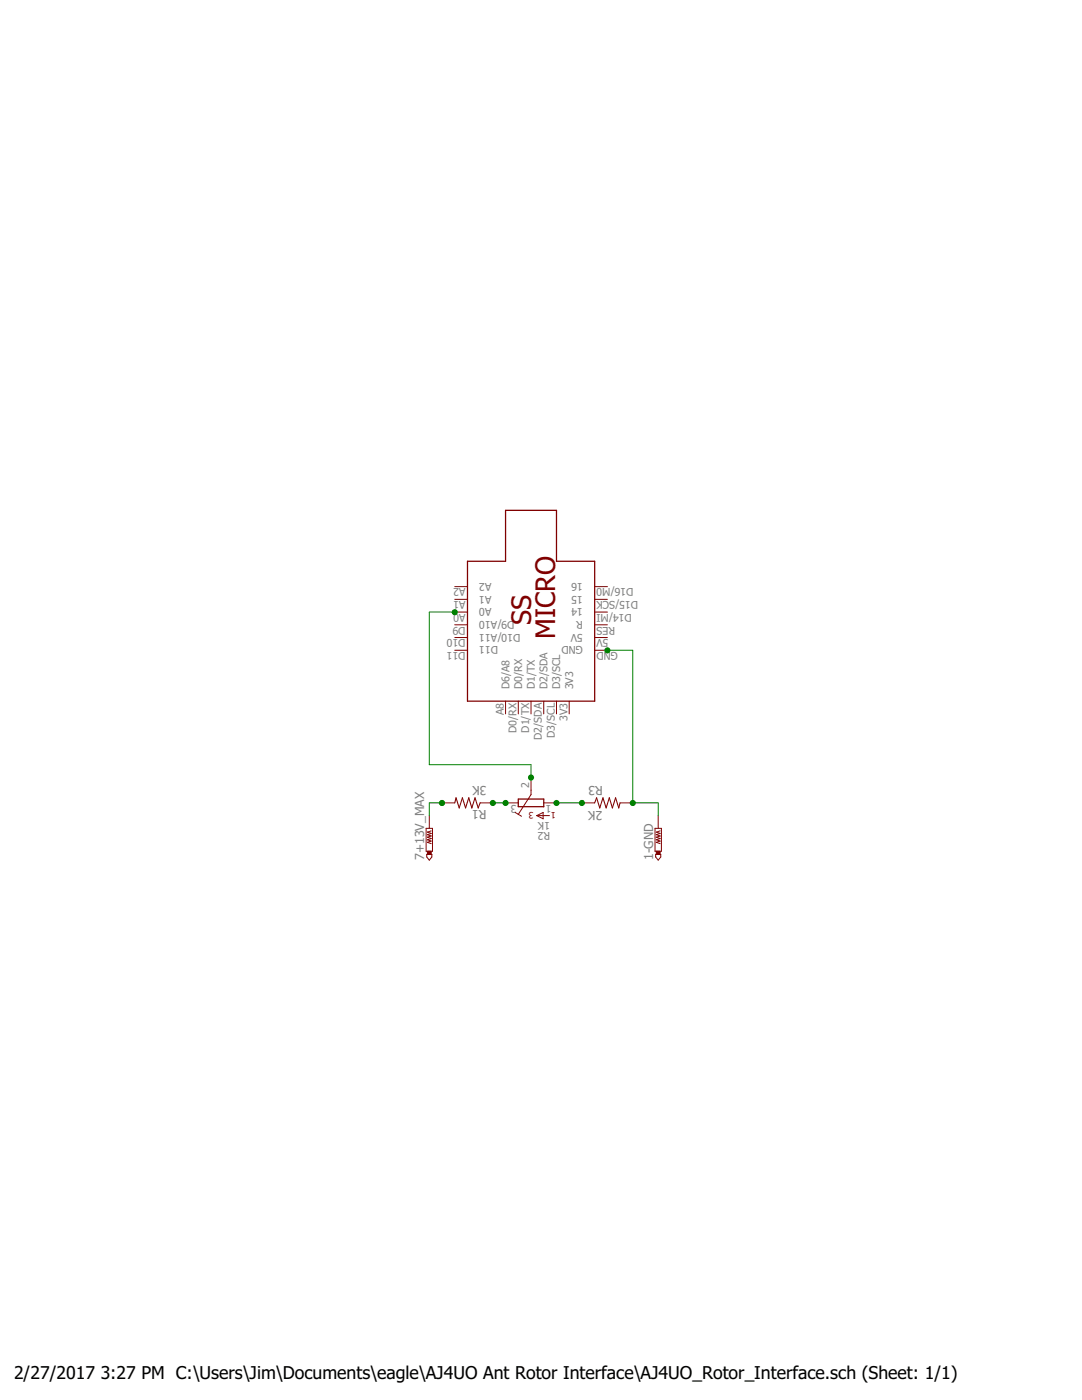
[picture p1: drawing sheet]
<svg xmlns="http://www.w3.org/2000/svg" width="216mm" height="279mm" viewBox="0 0 216 279" stroke-linecap="round" stroke-linejoin="round" font-family="sans-serif">
<g fill="none" stroke="#800000" stroke-width=".2">
<path d="M90.7 119.6h2.6M90.7 117.1h2.6M118.7 119.6h2.5M118.7 117.1h2.5M90.7 129.8h2.6M90.7 127.2h2.6M90.7 122.2h2.6M90.7 124.7h2.6M100.9 139.9v2.6M103.4 139.9v2.6M106 139.9v2.6M108.5 139.9v2.6"/>
<path d="M111 139.9v2.6M113.6 139.9v2.6M118.7 129.8h2.5M118.7 127.2h2.5M118.7 122.2h2.5M118.7 124.7h2.5M106 155.2v3.4l-2.6 3.9M85 165.3h1.3v4.6h-1.3zM85.2 170.5h1v.5l-.5 .7-.5-.7zM85.7 162.8v2.5M86 165.8l-.7 .3 .7 .2-.7 .3 .7 .2-.7 .3 .7 .2-.7 .3 .7 .3-.7 .2 .7 .3M88.2 160.2h2.5"/>
<path d="M95.8 160.2h2.5M100.9 160.2h2.5M102.8 162.1l1.3 .8M107.1 162.8h2.5M107.1 162.8l1.3-.7v1.3zM108.5 160.2h2.5M116.1 160.2h2.6M123.7 160.2h2.6M130.7 165.3h1.3v4.6h-1.3zM130.8 170.5h1v.5l-.5 .7-.5-.7zM131.3 162.8v2.5M131.7 165.8l-.7 .3 .7 .2-.7 .3 .7 .2-.7 .3 .7 .2-.7 .3 .7 .3-.7 .2 .7 .3"/>
</g>
<path d="M100.9 101.9h10.1v10.1h7.7v27.9h-25.4v-27.9h7.6zM103.4 159.5h5.1v1.5h-5.1z" fill="none" stroke="#800000" stroke-width=".25"/>
<path d="M90.7 160.2l.3-1 .6 2 .7-2 .6 2 .6-2 .6 2 .7-2 .6 2 .4-1M118.7 160.2l.3-1 .7 2 .6-2 .6 2 .7-2 .6 2 .6-2 .7 2 .2-1" fill="none" stroke="#800000" stroke-width=".21"/>
<g fill="#800000" stroke="#800000" stroke-width=".2">
<path d="M131 169.9h.7v.6h-.7z"/>
<path d="M85.3 169.9h.7v.6h-.7z"/>
</g>
<path d="M90.7 122.2h-5v30.4h20.3v2.6M121.2 129.8h5.1v30.4h5v2.6M88.2 160.2h-2.5v2.6M98.3 160.2h2.6M111 160.2h5.1" fill="none" stroke="#008000" stroke-width=".2"/>
<g fill="#008000" stroke="#008000" stroke-width=".2">
<circle cx="121.2" cy="129.8" r=".51"/>
<circle cx="126.3" cy="160.3" r=".51"/>
<circle cx="111" cy="160.3" r=".51"/>
<circle cx="116.1" cy="160.3" r=".51"/>
<circle cx="98.3" cy="160.3" r=".51"/>
<circle cx="100.9" cy="160.3" r=".51"/>
<circle cx="88.2" cy="160.3" r=".51"/>
<circle cx="106" cy="155.2" r=".51"/>
<circle cx="90.7" cy="122.2" r=".51"/>
</g>
<g font-size="5.4" fill="#800000">
<text x="106" y="124.7" transform="rotate(-90 106 124.7)">SS</text>
<text x="110.8" y="127.5" transform="rotate(-90 110.8 127.5)">MICRO</text>
</g>
<g font-size="3.5">
<text x="2.8" y="275.2">2/27/2017</text>
<text x="20.1" y="275.2">3:27 PM C:\Users\Jim\Documents\eagle\AJ4UO Ant Rotor Interface\AJ4UO_Rotor_Interface.sch (Sheet: 1/1)</text>
</g>
<g font-size="2.5" fill="#808080">
<text x="97.1" y="156.9" transform="rotate(-180 97.1 156.9)">3K</text>
<text x="97.1" y="161.7" transform="rotate(-180 97.1 161.7)">R1</text>
<text x="120.2" y="161.8" transform="rotate(-180 120.2 161.8)">2K</text>
<text x="120.3" y="157" transform="rotate(-180 120.3 157)">R3</text>
<text x="84.6" y="171.7" transform="rotate(-90 84.6 171.7)">7+13V_MAX</text>
<text x="130.3" y="171.7" transform="rotate(-90 130.3 171.7)">1-GND</text>
</g>
<g font-size="2.1" fill="#808080">
<text x="92.9" y="117.4" transform="rotate(-180 92.9 117.4)">A2</text>
<text x="92.9" y="120" transform="rotate(-180 92.9 120)">A1</text>
<text x="98.1" y="116.3" transform="rotate(-180 98.1 116.3)">A2</text>
<text x="98.1" y="118.9" transform="rotate(-180 98.1 118.9)">A1</text>
<text x="116.3" y="118.9" transform="rotate(-180 116.3 118.9)">15</text>
<text x="116.3" y="116.3" transform="rotate(-180 116.3 116.3)">16</text>
<text x="126.4" y="117.4" transform="rotate(-180 126.4 117.4)">D16/M0</text>
<text x="127.3" y="120" transform="rotate(-180 127.3 120)">D15/SCK</text>
<text x="92.9" y="125.1" transform="rotate(-180 92.9 125.1)">D9</text>
<text x="92.9" y="122.5" transform="rotate(-180 92.9 122.5)">A0</text>
<text x="98.1" y="121.4" transform="rotate(-180 98.1 121.4)">A0</text>
<text x="102.7" y="123.9" transform="rotate(-180 102.7 123.9)">D9/A10</text>
<text x="116.3" y="121.4" transform="rotate(-180 116.3 121.4)">14</text>
<text x="116.3" y="123.9" transform="rotate(-180 116.3 123.9)">R</text>
<text x="122.7" y="125.1" transform="rotate(-180 122.7 125.1)">RES</text>
<text x="126.1" y="122.5" transform="rotate(-180 126.1 122.5)">D14/MI</text>
<text x="92.9" y="130.1" transform="rotate(-180 92.9 130.1)">D11</text>
<text x="92.9" y="127.6" transform="rotate(-180 92.9 127.6)">D10</text>
<text x="99.4" y="129" transform="rotate(-180 99.4 129)">D11</text>
<text x="103.8" y="126.5" transform="rotate(-180 103.8 126.5)">D10/A11</text>
<text x="116.3" y="129" transform="rotate(-180 116.3 129)">GND</text>
<text x="116.3" y="126.5" transform="rotate(-180 116.3 126.5)">5V</text>
<text x="121.4" y="127.6" transform="rotate(-180 121.4 127.6)">5V</text>
<text x="123.3" y="130.1" transform="rotate(-180 123.3 130.1)">GND</text>
<text x="101.6" y="137.6" transform="rotate(-90 101.6 137.6)">D6/A8</text>
<text x="104.2" y="137.6" transform="rotate(-90 104.2 137.6)">D0/RX</text>
<text x="106.7" y="137.6" transform="rotate(-90 106.7 137.6)">D1/TX</text>
<text x="109.3" y="137.6" transform="rotate(-90 109.3 137.6)">D2/SDA</text>
<text x="111.8" y="137.6" transform="rotate(-90 111.8 137.6)">D3/SCL</text>
<text x="114.3" y="137.6" transform="rotate(-90 114.3 137.6)">3V3</text>
<text x="100.5" y="142.7" transform="rotate(-90 100.5 142.7)">A8</text>
<text x="113.2" y="143.9" transform="rotate(-90 113.2 143.9)">3V3</text>
<text x="103.1" y="146.3" transform="rotate(-90 103.1 146.3)">D0/RX</text>
<text x="105.6" y="146.2" transform="rotate(-90 105.6 146.2)">D1/TX</text>
<text x="108.1" y="147.7" transform="rotate(-90 108.1 147.7)">D2/SDA</text>
<text x="110.7" y="147.3" transform="rotate(-90 110.7 147.3)">D3/SCL</text>
<text x="103.1" y="160.6" transform="rotate(-180 103.1 160.6)">3</text>
<text x="105.6" y="157.3" transform="rotate(-90 105.6 157.3)">2</text>
<text x="110" y="160.6" transform="rotate(-180 110 160.6)">1</text>
<text x="109.8" y="164" transform="rotate(-180 109.8 164)">1K</text>
<text x="109.8" y="165.9" transform="rotate(-180 109.8 165.9)">R2</text>
</g>
<g font-size="1.8" fill="#800000">
<text x="106.5" y="162.1" transform="rotate(-180 106.5 162.1)">3</text>
<text x="110.9" y="162.1" transform="rotate(-180 110.9 162.1)">1</text>
</g>
</svg>
